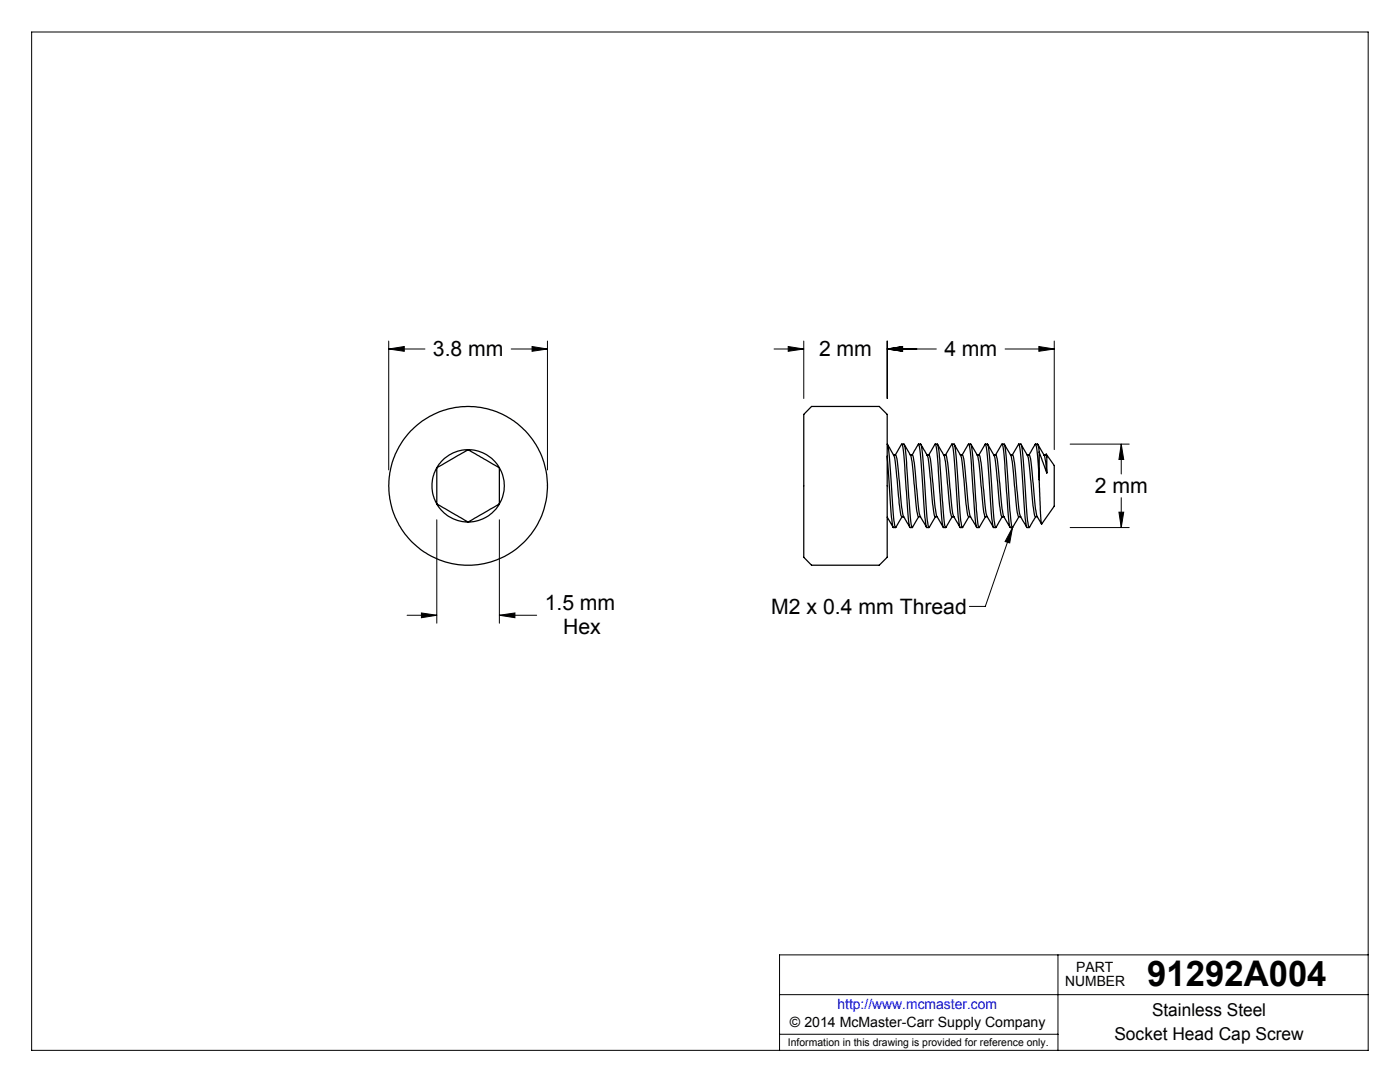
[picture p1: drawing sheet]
<svg xmlns="http://www.w3.org/2000/svg" width="279mm" height="216mm" viewBox="0 0 279 216" stroke-linecap="round" stroke-linejoin="round" font-family="sans-serif">
<g fill="none" stroke="#000" stroke-width=".2">
<path d="M6.3 6.4h266.7v203.2h-266.7zM77.6 69.6l3.1-.5v1zM77.6 68.1v25.7M77.6 69.6h7.2M102 69.6h7.3M106.2 69.1l3.1 .5-3.1 .5zM109.3 68.1v25.7M154.5 69.6h5.9M157.3 69.1l3.1 .5-3.1 .5zM160.4 68.1v11.4M177.1 69.6l3-.5v1zM177.1 69.6h9.8"/>
<path d="M177.1 68.1v11.4M200.6 69.6h9.8M207.3 69.1l3.1 .5-3.1 .5zM210.4 68.1v21.6M213.6 88.6h11.8M223.8 88.6l.5 3.1h-1zM223.8 88.6v6M223.8 99.3v6M87.2 103.7v20.7M99.7 103.7v20.7M202.1 105.3l-.6 3-.9-.2zM202.1 105.3l-5.5 15.7h-3.1"/>
<path d="M213.6 105.3h11.8M223.3 102.2h1l-.5 3.1zM81.2 122.8h6M84.1 122.3l3.1 .5-3.1 .5zM99.7 122.8l3.1-.5v1zM99.7 122.8h7.4M155.6 198.5h117.4M211.1 190.5v19.1M273 190.5h-117.4v19.1M155.6 206.4h55.5"/>
</g>
<g fill="#000">
<path d="M202.1 105.3l-.6 3-.9-.2z"/>
<path d="M77.6 69.6l3.1-.5v1zM106.2 69.1l3.1 .5-3.1 .5zM84.1 122.3l3.1 .5-3.1 .5zM99.7 122.8l3.1-.5v1zM223.8 88.6l.5 3.1h-1zM223.3 102.2h1l-.5 3.1zM157.3 69.1l3.1 .5-3.1 .5zM177.1 69.6l3-.5v1zM177.1 69.6l3-.5v1zM207.3 69.1l3.1 .5-3.1 .5z"/>
</g>
<g fill="none" stroke="#000" stroke-width=".25">
<path d="M87.2 93.3v7.2M87.2 93.3a7.3 7.3 0 0 0 0 7.2M93.4 89.7a7.1 7.1 0 0 1 6.3 3.6M93.4 89.7l6.3 3.6M93.4 89.7a7.2 7.2 0 0 0-6.2 3.6M93.4 89.7l-6.2 3.6M99.7 93.3v7.2M99.7 93.3a7 7 0 0 1 0 7.2M162 81.1h13.5l1.6 1.6v28.5l-1.6 1.6h-13.5l-1.6-1.6v-28.5zM177.1 88.6a69.7 69.7 0 0 1 1 11.2 21.1 21.1 0 0 0 .6 5.5l1.3-2.2M177.1 91l.8 12.2 .3 2 .5 .1M177.1 88.7l1.4 2.6 .9 8.2a9.6 9.6 0 0 0 .6 3.6h.4"/>
<path d="M178.3 90.8h.4a24.1 24.1 0 0 1 .9 6.1l.2 3a6.9 6.9 0 0 0 .8 3.6l1 1.7M178.7 90.8l1.3-2.2a32.4 32.4 0 0 1 .7 7.3l.3 3.9a21.1 21.1 0 0 0 .6 5.5h.5M180 88.6h.4a16 16 0 0 1 .6 5.2l.4 6a21.1 21.1 0 0 0 .7 5.5l1.2-2.2M180.4 88.7l.8 1.3a4.4 4.4 0 0 1 .9 2.9l.6 6.6a9.6 9.6 0 0 0 .6 3.6h.4M181.6 90.8h.5l.4 1.5 .6 6.8a9.9 9.9 0 0 0 .9 4.5l.9 1.6M182 90.8l1.3-2.2a69.7 69.7 0 0 1 1 11.2l.5 5.2 .1 .3h.5M183.3 88.6h.4a69.7 69.7 0 0 1 1 11.2 21.1 21.1 0 0 0 .7 5.5l1.3-2.2M183.8 88.7l.9 1.6a4 4 0 0 1 .7 2.6l.6 6.6a10.3 10.3 0 0 0 .7 3.6h.3M185 90.8h.4a24.1 24.1 0 0 1 .8 6.1l.7 5.8 1.3 2.5M185.3 90.8l1.4-2.2a32.4 32.4 0 0 1 .7 7.3l.3 3.9a21.1 21.1 0 0 0 .6 5.5h.4M186.7 88.6h.4a59.4 59.4 0 0 1 .9 10.1l.1 1.7a16.2 16.2 0 0 0 .6 4.9l1.3-2.2M187.1 88.7l.2 .3a6.4 6.4 0 0 1 1.4 3.6l.7 6.9a9.6 9.6 0 0 0 .6 3.6"/>
<path d="M188.3 90.8h.5l.3 1.5 1 10.2 1.5 2.7M188.7 90.8l1.3-2.2a69.7 69.7 0 0 1 1 11.2l.5 5.2 .1 .3h.5M190 88.6h.4a69.7 69.7 0 0 1 1 11.2 21.1 21.1 0 0 0 .7 5.5l1.3-2.2M190.4 88.7l1.5 2.6 .8 8.2a10.3 10.3 0 0 0 .6 3.6M191.6 90.8h.5M192 90.8l1.3-2.2a24.8 24.8 0 0 1 .7 6.2l.3 5a21.1 21.1 0 0 0 .7 5.5h.4M192.1 90.8a24.1 24.1 0 0 1 .8 6.1l.2 2.2a13.2 13.2 0 0 0 .7 4.2l1.1 1.9M193.3 88.6h.4a69.7 69.7 0 0 1 1 11.2l.1 .6a16.2 16.2 0 0 0 .6 4.9l1.3-2.2M193.8 88.7l1.4 2.4 .8 8.4a9.6 9.6 0 0 0 .6 3.6h.5M195 90.8h.4M195.4 90.8l1.2-2.2a69.7 69.7 0 0 1 1.1 11.2 21.1 21.1 0 0 0 .6 5.5h.4M195.4 90.8l.4 1.5 1 10 .2 .7 1.3 2.2"/>
<path d="M196.6 88.6h.5a69.7 69.7 0 0 1 1 11.2 21.1 21.1 0 0 0 .6 5.5l1.3-2.2M197.1 88.7l.3 .6a6.3 6.3 0 0 1 1.4 4.3l.6 5.9a10.3 10.3 0 0 0 .6 3.6h.4M198.3 90.8h.4a24.1 24.1 0 0 1 .9 6.1l.6 5.8 1.4 2.5M198.7 90.8l1.3-2.2a24.8 24.8 0 0 1 .7 6.2l.3 5a21.1 21.1 0 0 0 .6 5.5h.5M200 88.6h.4a69.7 69.7 0 0 1 1 11.2v.6a17.3 17.3 0 0 0 .7 4.9l1.2-2.2M200.4 88.7l.2 .3a7.5 7.5 0 0 1 1.6 4.9l.5 5.6a9.6 9.6 0 0 0 .6 3.6h.4M201.6 90.8h.5l.4 1.5 .6 6.8a10.3 10.3 0 0 0 .9 4.5l.9 1.6M202 90.8l1.3-2.2a69.7 69.7 0 0 1 1 11.2 21.1 21.1 0 0 0 .7 5.5h.4M203.3 88.6h.4a69.7 69.7 0 0 1 1.1 11.2 21.1 21.1 0 0 0 .6 5.5l1.3-2.2M203.8 88.7l1.4 2.6 .8 8.2a10.3 10.3 0 0 0 .7 3.6h.3M205 90.8h.4a24.1 24.1 0 0 1 .8 6.1l.7 5.8 1 1.9M205.4 90.8l1.3-2.2a28.7 28.7 0 0 1 .7 7.1"/>
<path d="M206.7 88.6l.4 .1 .3 1.5M207.1 88.7l1.4 2.4 .4 3.3M207.4 90.2l1.5 4.2M207.4 90.2v5.5M208.3 90.8h.4l.2 .4M208.7 90.8l.1-.2 .1 .6M208.8 90.6l1.6 2.3v8.1l-2.5 3.6-.3-2.2-.2-6.7M208.9 91.2v3.2M87.2 100.5l6.2 3.7M87.2 100.5a7.2 7.2 0 0 0 6.2 3.7M99.7 100.5a7.2 7.2 0 0 1-6.3 3.7M99.7 100.5l-6.3 3.7"/>
<path d="M177.1 103.2l1.2 2M190 103.1h.4M193.3 103.1h.4"/>
<circle cx="93.4" cy="97" r="15.8"/>
</g>
<text font-size="7.1" x="229" y="196.8">91292A004</text>
<g font-size="4.2">
<text x="86.4" y="71">3.8 mm</text>
<text x="163.5" y="71">2 mm</text>
<text x="188.5" y="71">4 mm</text>
<text x="218.5" y="98.3">2 mm</text>
<text x="108.7" y="121.8">1.5 mm</text>
<text x="153.9" y="122.5">M2 x 0.4 mm Thread</text>
<text x="112.4" y="126.5">Hex</text>
</g>
<g font-size="3.5">
<text x="229.9" y="202.8">Stainless Steel</text>
<text x="222.4" y="207.5">Socket Head Cap Screw</text>
</g>
<g font-size="2.8">
<text x="212.6" y="196.8">NUMBER</text>
<text x="214.8" y="194">PART</text>
<text x="157.7" y="205">© 2014 McMaster-Carr Supply Company</text>
</g>
<text font-size="2.8" fill="#00f" x="167.1" y="201.4">http://www.mcmaster.com</text>
<text font-size="2.1" x="157.3" y="208.6">Information in this drawing is provided for reference only.</text>
</svg>
